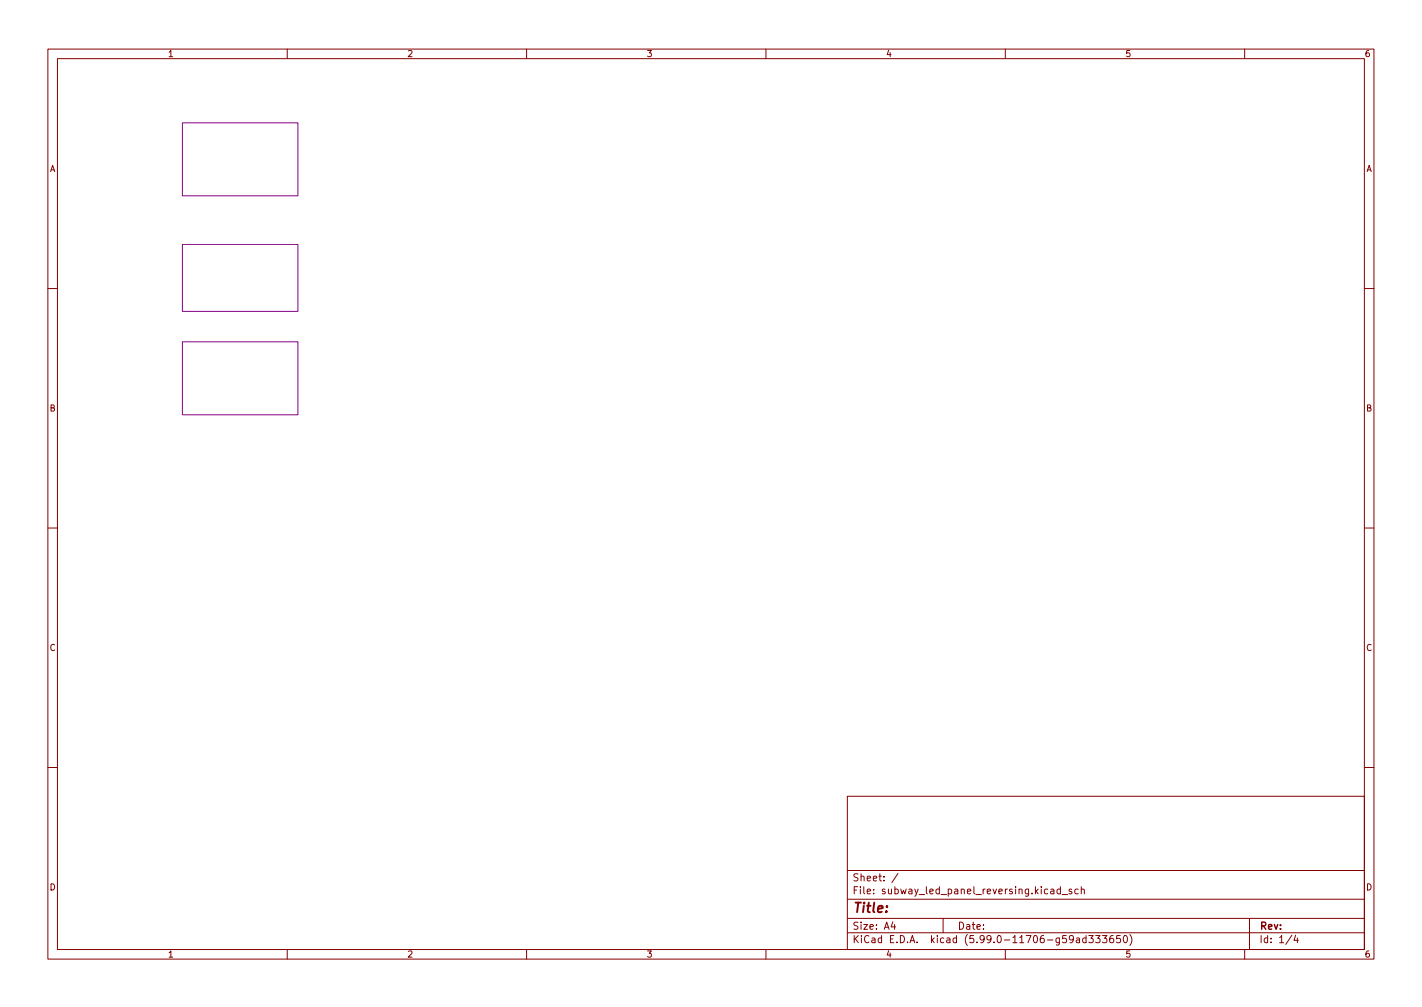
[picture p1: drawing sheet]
<svg xmlns="http://www.w3.org/2000/svg" width="297mm" height="210mm" viewBox="0 0 297 210" stroke-linecap="round" stroke-linejoin="round" font-family="sans-serif">
<g fill="none" stroke="#840000" stroke-width=".21">
<path d="M10 10.2h277v190.1h-277zM12 12.2h273v186.1h-273zM60 10.2v2M110 10.2v2M160 10.2v2M210 10.2v2M260 10.2v2M10 60.2h2M285 60.2h2M10 110.2h2M285 110.2h2M10 160.2h2"/>
<path d="M177 166.3h108v32h-108zM285 160.2h2M60 198.3v2M110 198.3v2M160 198.3v2M177 194.8h108M177 191.8h108M177 187.8h108M177 181.8h108M186.5 192.5l-.4 1h1M186.9 193v1M187.6 182.4l-1.3 1.9"/>
<path d="M197 191.8v3M210 198.3v2M219.5 185.7h.6v.9M220.1 186l-.5 .1-.2 .2 .2 .3h.5M221.5 185.7l-.4-.1-.3 .3 .1 .7h.6M221.5 185.1v1.5M221.9 186.8h1.1M223.9 185.7l-.4-.1-.2 .2 .1 .3 .5 .1v.4h-.6M224.9 195.9h.5l.1 .9M225.2 185.7l-.4-.1-.3 .3 .1 .7h.6M225.5 196.2l-.5 .1-.2 .2 .2 .3h.5M225.9 185.8l.2-.2 .3 .1 .1 .9"/>
<path d="M225.9 185.1v1.5M226.9 195.9l-.5-.1-.3 .3 .2 .7h.6M226.9 195.3v1.5M227.4 195.3h1l-.5 .6 .4 .1v.7l-.2 .1-.7-.1M228.9 195.3h.9l-.5 .6 .4 .1v.7l-.2 .1-.6-.1M230.3 195.3h.9l-.5 .6 .4 .1v.7l-.2 .1-.6-.1M232.5 195.3l-.4 .1a1.01 1.01 0 0 0 0 1.4l.5-.1v-.5l-.2-.3h-.3l-.3 .3M234 195.3h-.7l-.1 .7 .2-.1 .5 .1 .2 .2-.1 .5-.2 .1-.6-.1M234.8 195.5l.2-.2a.8 .8 0 0 1 .5 .8 .8 .8 0 0 1-.5 .7l-.2-.1-.2-.4zM236 195.1a1.72 1.72 0 0 1 0 2.3M260 198.3v2M261 191.8v6.5"/>
<path d="M269.9 195.3l-1.3 1.9M270.6 195.3l-.3 1h.9M271 195.8v1"/>
</g>
<g fill="#fff" stroke="#fff" stroke-width=".21">
<path d="M38.1 25.6h24.1v15.3h-24.1z"/>
<path d="M38.1 51h24.1v14h-24.1z"/>
<path d="M38.1 71.4h24.1v15.2h-24.1z"/>
</g>
<path d="M38.1 25.6h24.1v15.3h-24.1zM38.1 51h24.1v14h-24.1zM38.1 71.4h24.1v15.2h-24.1z" fill="none" stroke="#840084" stroke-width=".21"/>
<text font-size="2.8" fill="#840000" x="178" y="190.6">Title:</text>
<g font-size="2.1" fill="#840000">
<text x="178" y="184">Sheet: /</text>
<text x="178" y="186.7">File: subway_led_panel_reversing.kicad_sch</text>
<text x="178" y="196.9">KiCad E.D.A. kicad (5.99.0-11706-g59ad333650)</text>
<text x="178" y="194.1">Size: A4</text>
<text x="200" y="194.1">Date:</text>
<text x="263" y="194.1">Rev:</text>
<text x="263" y="196.9">Id: 1/4</text>
</g>
<g font-size="1.8" fill="#840000">
<text x="35" y="11.9">1</text>
<text x="85" y="11.9">2</text>
<text x="135" y="11.9">3</text>
<text x="185" y="11.9">4</text>
<text x="235" y="11.9">5</text>
<text x="285" y="11.9">6</text>
<text x="10.3" y="35.9">A</text>
<text x="285.3" y="35.9">A</text>
<text x="10.3" y="85.9">B</text>
<text x="285.3" y="85.9">B</text>
<text x="10.3" y="135.9">C</text>
<text x="285.3" y="135.9">C</text>
<text x="10.3" y="185.9">D</text>
<text x="285.3" y="185.9">D</text>
<text x="35" y="199.9">1</text>
<text x="85" y="199.9">2</text>
<text x="135" y="199.9">3</text>
<text x="185" y="199.9">4</text>
<text x="235" y="199.9">5</text>
<text x="285" y="199.9">6</text>
</g>
</svg>
